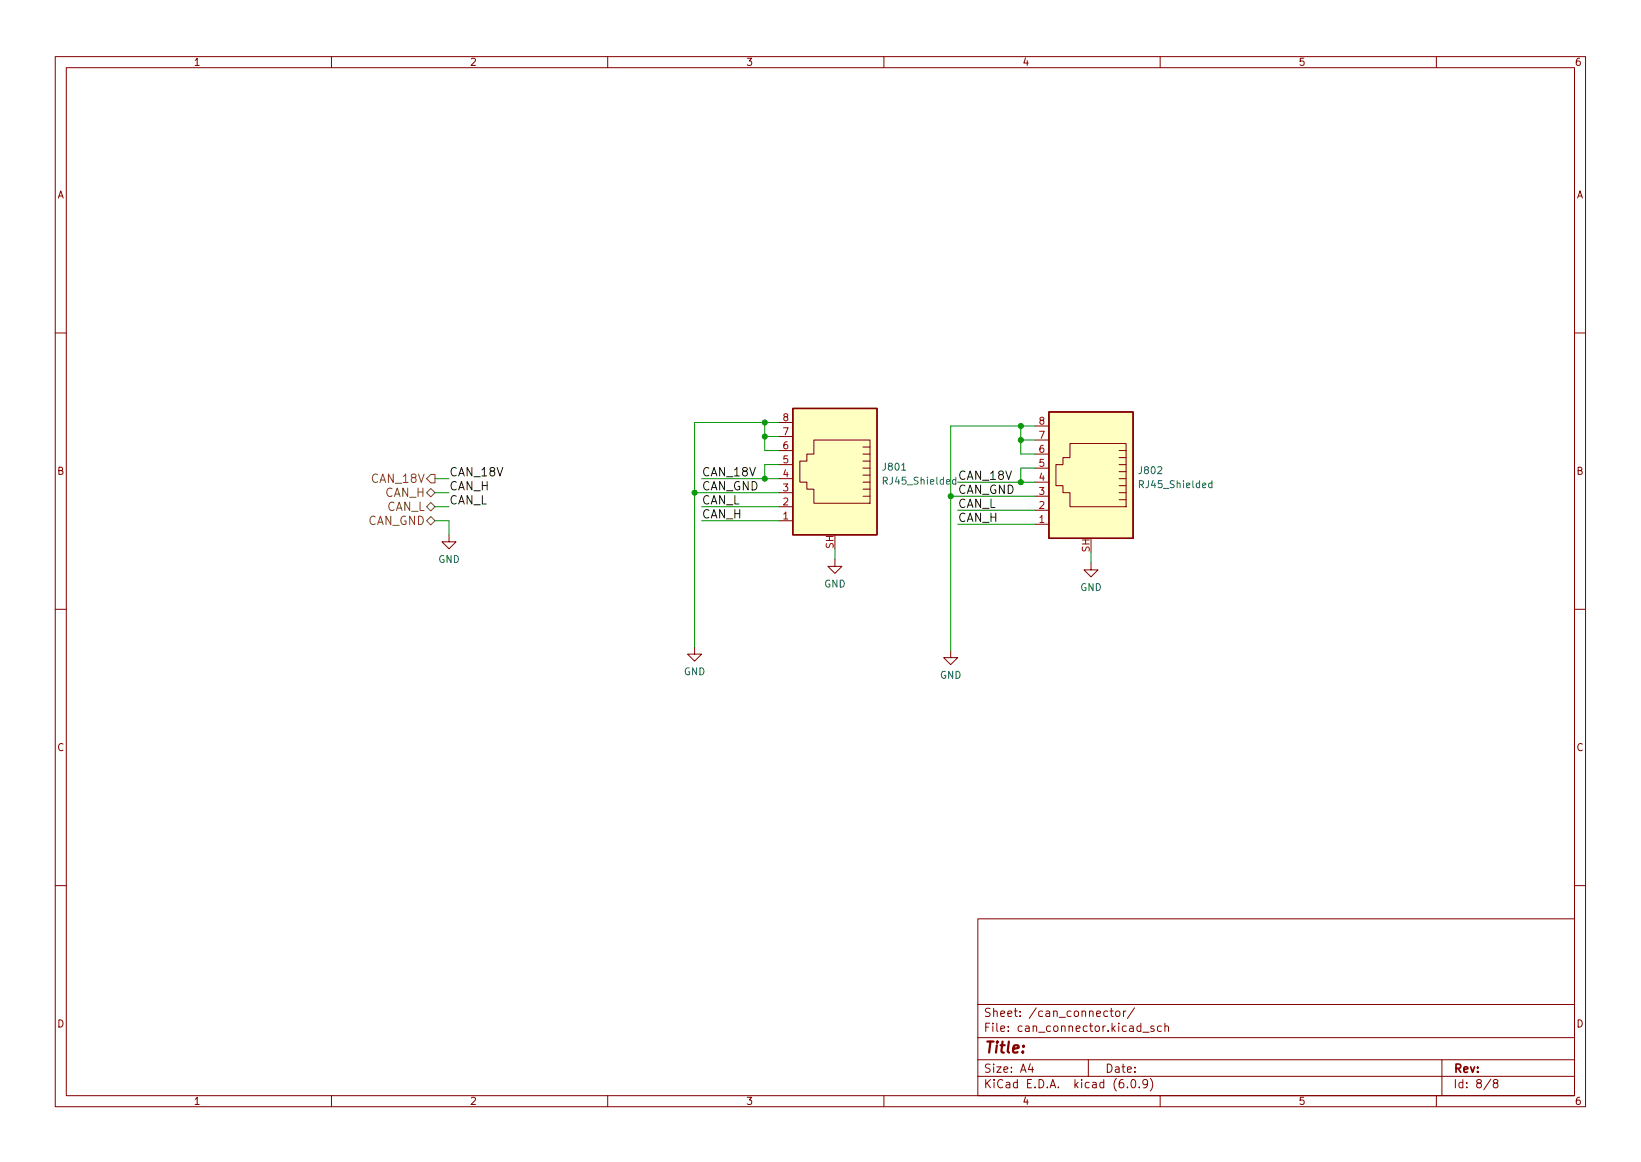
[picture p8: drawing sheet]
<svg xmlns="http://www.w3.org/2000/svg" width="297mm" height="210mm" viewBox="0 0 297 210" stroke-linecap="round" stroke-linejoin="round" font-family="sans-serif">
<g fill="none" stroke="#840000" stroke-width=".18">
<path d="M10 10.2h277v190.1h-277zM12 12.2h273v186.1h-273zM60 10.2v2M110 10.2v2M160 10.2v2M210 10.2v2M260 10.2v2M10 60.2h2M141 79h2.5M141 76.4h2.5M147.3 79.6h10.2v11.5h-10.2v-2.6h-1.3v-1.3h-1.2v-3.8h1.2v-1.2h1.3zM187.3 79.6h2.6"/>
<path d="M187.3 77.1h2.6M285 60.2h2M81.3 96.8v1.2h1.2l-1.2 1.3-1.3-1.3h1.3M141 81.5h2.5M141 94.2h2.5M141 91.7h2.5M141 89.1h2.5M141 86.6h2.5M141 84.1h2.5M156.2 89.8h1.3M156.2 88.5h1.3M156.2 87.2h1.3"/>
<path d="M156.2 86h1.3M156.2 84.7h1.3M156.2 83.4h1.3M156.2 82.2h1.3M156.2 80.9h1.3M187.3 94.9h2.6M187.3 92.3h2.6M187.3 89.8h2.6M187.3 87.2h2.6M187.3 84.7h2.6M187.3 82.2h2.6M193.7 80.3h10.1v11.4h-10.1v-2.6h-1.3v-1.2h-1.3v-3.8h1.3v-1.3h1.3z"/>
<path d="M202.6 90.4h1.2M202.6 89.1h1.2M202.6 87.9h1.2M202.6 86.6h1.2M202.6 85.3h1.2M202.6 84.1h1.2M202.6 82.8h1.2M202.6 81.5h1.2M10 110.2h2M125.7 117.1v1.3h1.3l-1.3 1.2-1.2-1.2h1.2M151.1 101.2v1.3h1.3l-1.3 1.3-1.2-1.3h1.2M172.1 117.7v1.3h1.3l-1.3 1.3-1.3-1.3h1.3"/>
<path d="M197.5 101.8v1.3h1.3l-1.3 1.3-1.3-1.3h1.3M285 110.2h2M10 160.2h2M177 166.3h108v32h-108zM285 160.2h2M60 198.3v2M110 198.3v2M160 198.3v2M177 194.8h108M177 191.8h108M177 187.8h108M177 181.8h108"/>
<path d="M186.5 192.5l-.4 1h1M186.9 193v1M197 191.8v3M200.5 183l-.4-.1-.3 .3v.4l.1 .3h.6M200.9 182.9h.6M201.1 182.4v1.3l.4 .2M202 183.1l.2-.2 .4 .2 .1 .5-.1 .3h-.4l-.2-.1zM203.4 182.9v1M203.8 182.9l-.3 .1-.1 .2M204.1 196.7v.1M204.9 195.4l.2-.1a.8 .8 0 0 1 .5 .8 .8 .8 0 0 1-.5 .7 1 1 0 0 1-.2-1.4zM205.4 182.4l-1.3 1.9"/>
<path d="M206.2 196.7v.1M206.9 186.8h1.1M207.7 196l-.3 .3h-.3l-.2-.3 .1-.6 .4-.1 .2 .2a.99 .99 0 0 1-.3 1.3h-.3M208.2 195.1a1.72 1.72 0 0 1 0 2.3M208.9 185.7l-.4-.1-.2 .2 .1 .3 .5 .1v.4h-.6M210 198.3v2M210.2 185.7l-.4-.1-.3 .3v.4l.1 .3h.6M210.9 185.8l.2-.2 .3 .1 .1 .9M210.9 185.1v1.5M260 198.3v2M261 191.8v6.5M269.9 195.3l-1.3 1.9"/>
<path d="M270.6 196l-.3-.3 .1-.2 .2-.2 .4 .1 .2 .2-.1 .2-.7 .2-.1 .3v.2l.3 .3h.4l.2-.3-.1-.4-.2-.1"/>
</g>
<g fill="#ffffc2" stroke="#ffffc2" stroke-width=".18">
<path d="M189.9 74.5h15.2v22.9h-15.2z"/>
<path d="M143.5 73.9h15.2v22.9h-15.2z"/>
</g>
<path d="M143.5 73.9h15.2v22.9h-15.2zM189.9 74.5h15.2v22.9h-15.2z" fill="none" stroke="#840000" stroke-width=".25"/>
<path d="M173 86.8h-.3l-.3 .2 .1 .6h.5M219.4 87.5l-.4-.1-.2 .2 .1 .6h.5M219.4 87v1.2" fill="none" stroke="#006464" stroke-width=".18"/>
<path d="M77.2 94.2l.8-.7 .7 .7-.7 .8zM77.2 89.1l.8-.7 .7 .7-.7 .8zM78 90.9l.7 .8-.7 .8-.8-.8zM78 85.8h.7v1.6h-.7l-.8-.8z" fill="none" stroke="#725600" stroke-width=".18"/>
<g fill="none" stroke="#009600" stroke-width=".18">
<path d="M138.4 76.4v5.1h2.6M138.4 79h2.6M141 76.4h-15.3v40.7M184.8 77.1v5.1h2.5M184.8 79.6h2.5M187.3 77.1h-15.2v40.6M78.7 94.2h2.6v2.6M78.7 89.1h2.6M78.7 86.6h2.6M78.7 91.7h2.6M125.7 89.1h15.3M127 94.2h14"/>
<path d="M127 86.6h14M127 91.7h14M141 84.1h-2.6v2.5M151.1 99.3v1.9M172.1 89.8h15.2M173.4 87.2h13.9M173.4 94.9h13.9M173.4 92.3h13.9M187.3 84.7h-2.5v2.5M197.5 99.9v1.9"/>
</g>
<g fill="#009600" stroke="#009600" stroke-width=".18">
<circle cx="184.8" cy="77.1" r=".46"/>
<circle cx="184.8" cy="79.6" r=".46"/>
<circle cx="172.1" cy="89.8" r=".46"/>
<circle cx="184.8" cy="87.2" r=".46"/>
<circle cx="138.4" cy="86.6" r=".46"/>
<circle cx="125.7" cy="89.1" r=".46"/>
<circle cx="138.4" cy="79" r=".46"/>
<circle cx="138.4" cy="76.4" r=".46"/>
</g>
<text font-size="2.8" fill="#840000" x="178" y="190.6">Title:</text>
<g font-size="2.1" fill="#725600">
<text x="67.4" y="87.4">CAN_18V</text>
<text x="69.7" y="89.9">CAN_H</text>
<text x="66.5" y="95">CAN_GND</text>
<text x="69.9" y="92.5">CAN_L</text>
</g>
<g font-size="2.1" fill="#0f0f0f">
<text x="81.3" y="86.2">CAN_18V</text>
<text x="81.3" y="88.7">CAN_H</text>
<text x="127" y="88.7">CAN_GND</text>
<text x="127" y="86.2">CAN_18V</text>
<text x="173.4" y="86.8">CAN_18V</text>
<text x="173.4" y="89.4">CAN_GND</text>
<text x="81.3" y="91.3">CAN_L</text>
<text x="127" y="93.8">CAN_H</text>
<text x="127" y="91.3">CAN_L</text>
<text x="173.4" y="91.9">CAN_L</text>
<text x="173.4" y="94.4">CAN_H</text>
</g>
<g font-size="2.1" fill="#840000">
<text x="178" y="184">Sheet: /can_connector/</text>
<text x="178" y="186.7">File: can_connector.kicad_sch</text>
<text x="178" y="196.9">KiCad E.D.A. kicad (6.0.9)</text>
<text x="178" y="194.1">Size: A4</text>
<text x="200" y="194.1">Date:</text>
<text x="263" y="194.1">Rev:</text>
<text x="263" y="196.9">Id: 8/8</text>
</g>
<g font-size="1.8" fill="#840000">
<text x="35" y="11.9">1</text>
<text x="85" y="11.9">2</text>
<text x="135" y="11.9">3</text>
<text x="185" y="11.9">4</text>
<text x="235" y="11.9">5</text>
<text x="285" y="11.9">6</text>
<text x="10.3" y="35.9">A</text>
<text x="285.3" y="35.9">A</text>
<text x="10.3" y="85.9">B</text>
<text x="285.3" y="85.9">B</text>
<text x="10.3" y="135.9">C</text>
<text x="285.3" y="135.9">C</text>
<text x="10.3" y="185.9">D</text>
<text x="285.3" y="185.9">D</text>
<text x="35" y="199.9">1</text>
<text x="85" y="199.9">2</text>
<text x="135" y="199.9">3</text>
<text x="185" y="199.9">4</text>
<text x="235" y="199.9">5</text>
<text x="285" y="199.9">6</text>
</g>
<g font-size="1.8" fill="#a90000">
<text x="141.7" y="76.2">8</text>
<text x="188.1" y="76.8">8</text>
<text x="141.7" y="83.8">5</text>
<text x="141.7" y="81.3">6</text>
<text x="141.7" y="78.7">7</text>
<text x="188.1" y="81.9">6</text>
<text x="188.1" y="79.4">7</text>
<text x="141.7" y="88.9">3</text>
<text x="141.7" y="86.4">4</text>
<text x="188.1" y="89.5">3</text>
<text x="188.1" y="87">4</text>
<text x="188.1" y="84.4">5</text>
<text x="141.7" y="94">1</text>
<text x="141.7" y="91.4">2</text>
<text x="188.1" y="94.6">1</text>
<text x="188.1" y="92.1">2</text>
<text x="150.9" y="99.3" transform="rotate(-90 150.9 99.3)">SH</text>
<text x="197.2" y="99.9" transform="rotate(-90 197.2 99.9)">SH</text>
</g>
<g font-size="1.8" fill="#006464">
<text x="159.9" y="85.1">J801</text>
<text x="160.2" y="87.7">RJ45_Shielded</text>
<text x="206.3" y="85.8">J802</text>
<text x="206.5" y="88.3">RJ45_Shielded</text>
<text x="79.3" y="101.8">GND</text>
<text x="149.2" y="106.3">GND</text>
<text x="195.5" y="106.9">GND</text>
<text x="123.8" y="122.2">GND</text>
<text x="170.1" y="122.8">GND</text>
</g>
</svg>
